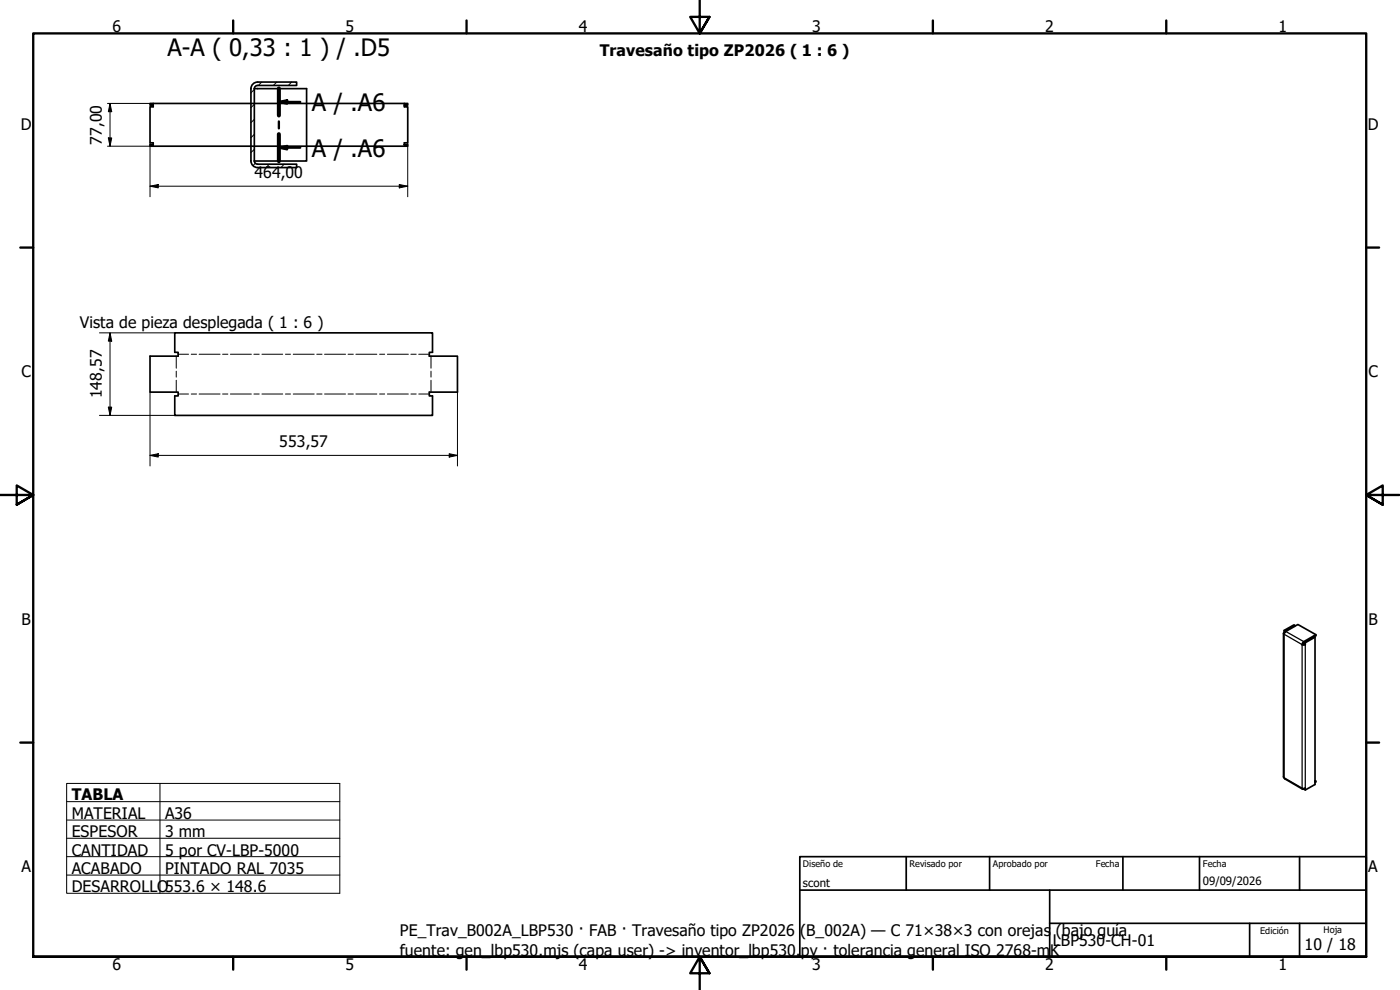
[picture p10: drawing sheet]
<svg xmlns="http://www.w3.org/2000/svg" width="420mm" height="297mm" viewBox="0 0 420 297" stroke-linecap="round" stroke-linejoin="round" font-family="sans-serif">
<!-- layer: Sombreado (ISO) -->
<path d="M76.3 35.8l-1 1M76.3 31.3l-1 1M76.3 26.8l-1 1.1M78.5 24.6l-1 1M83.1 24.6l-1.1 1M87.5 24.6l-.9 1M76.3 44.8l-1 1M76.3 40.3l-1 1M76.6 48.9l-.7 .8M80.8 49.3l-1 1M85.3 49.3l-1 1M89 50.1l-.2 .2" fill="none" stroke="#000" stroke-width=".3"/>
<!-- layer: Visible (ISO) -->
<g fill="none" stroke="#000" stroke-width=".51">
<path d="M46 31.5h-1v-.5h1v1.1h-1v10.7h1v1.1M46 31h75.3M75.3 26.6v21.7M76.3 26.6h15.7v21.7h-15.7zM77.3 24.6a2 2 0 0 0-2 2M77.3 25.6a.98 .98 0 0 0-1 1M77.3 24.6h11.7v1h-11.7M121.3 31.5h1.1v-.5h-1.1v1.1h1.1v10.7h-1.1v1.1h1.1v-.5h-1.1M46 43.4h-1v.5h76.3M75.3 48.3a2 2 0 0 0 2 2M76.3 48.3a.98 .98 0 0 0 1 1M77.3 49.3h11.7v1h-11.7"/>
<path d="M45 106.9h8.5v-1.2h-1v-5.8h77.3v5.8h-1v1.2h8.5v10.8h-8.5v1.1h1v5.8h-77.3v-5.8h1v-1.1h-8.5zM385.2 190v43.2l.3 .5 5.4 3.1M385.4 189.7l-.2 .3 .2 .3 .4-.8 3.7-2.1 5.4 3M385.6 189.7v-.4l-.2-.1v.5l.2 .1M388.6 187.9v-.3l-3 1.7M388.6 187.6l-.3-.1-2.9 1.7M390.8 193.4h.9M391 193.3h.5M391 193.3l-.2 .1M391.5 192.7l.2 .1v.6l-.2-.1zM394.4 191l.5-.3v-.3l-3.6 2.1-.5 .9M394.4 191l-3.2 1.9-.2 .4"/>
<path d="M394.4 191l.3 .2-3 1.6M394.7 191.2v44.2l-3 1.6M390.8 236.5h.9v.5l-.2-.4-.5 .2zM394.7 234.2l.2 .2-.2 .1M394.9 234.4v.3l-.2 .1"/>
</g>
<!-- layer: Eje de pliegue (ISO) -->
<g fill="none" stroke="#000" stroke-width=".3">
<path d="M52.9 106.9v3.6M52.9 111.4v1.7M52.9 114.1v3.6M53.5 106.3h3.1M53.5 118.2h3.1M57.4 106.3h1.6M57.4 118.2h1.6M59.8 106.3h6.2M59.8 118.2h6.2M66.8 106.3h1.6M66.8 118.2h1.6M69.2 106.3h6.2"/>
<path d="M69.2 118.2h6.2M76.2 106.3h1.6M76.2 118.2h1.6M78.6 106.3h6.2M78.6 118.2h6.2M85.7 106.3h1.5M85.7 118.2h1.5M88 106.3h6.3M88 118.2h6.3M95.1 106.3h1.5M95.1 118.2h1.5M97.4 106.3h6.3"/>
<path d="M97.4 118.2h6.3M104.5 106.3h1.5M104.5 118.2h1.5M106.8 106.3h6.3M106.8 118.2h6.3M113.9 106.3h1.5M113.9 118.2h1.5M116.3 106.3h6.3M116.3 118.2h6.3M123.3 106.3h1.6M123.3 118.2h1.6M125.7 106.3h3.1"/>
<path d="M125.7 118.2h3.1M129.3 106.9v3.6M129.3 111.4v1.7M129.3 114.1v3.6"/>
</g>
<!-- layer: Visible fina (ISO) -->
<path d="M385.4 190.3l5.4 3.1v43.1l-5.4-3.2zM385.9 189.5l5.4 3v.3M391.7 193.4v43.1M391.3 236.6v.2" fill="none" stroke="#000" stroke-width=".38"/>
<path d="M83.7 30.6l2.5-.5v1zM83.7 26.5v8.2M83.7 36.4v2.1M83.7 30.6h6.4M83.7 44.3l2.5-.5v1zM83.7 40.2v8.2M83.7 44.3h6.4" fill="none" stroke="#000" stroke-width=".7"/>
<path d="M83.7 26.5v8.2M83.7 40.2v8.2" fill="none" stroke="#000" stroke-width="1.2"/>
<path d="M83.7 30.6l2.5-.5v1zM83.7 44.3l2.5-.5v1z" fill="#000"/>
<!-- layer: Borde (ISO) -->
<g fill="none" stroke="#000" stroke-width=".7">
<path d="M70 6.1v3.9M140 6.1v3.9M210 0v10l-2.9-4.9h5.8l-2.9 4.9 2.9-4.9M280 6.1v3.9M350 6.1v3.9M6.1 74.3h3.9M410 74.3h3.9M0 148.5h10l-5-2.8v5.7l5-2.9-5 2.9M420 148.5h-10l5-2.8v5.7l-5-2.9 5 2.9M6.1 222.8h3.9M410 222.8h3.9M10 287.1v-277.1h400v277.1h-400h400"/>
<path d="M70 287.1v3.8M140 287.1v3.8M212.9 292l-2.9-4.9 2.9 4.9h-5.8l2.9-4.9v9.9M280 287.1v3.8M350 287.1v3.8"/>
</g>
<path d="M240 257h170v30.1h-170zM272 257v10.1M297 257v10.1M337 257v10.1M360 257v10.1M390 257v10.1M240 267.1h170M315 277h95M315 267.1v20M375 277v10.1M390 277v10.1" fill="none" stroke="#000" stroke-width=".51"/>
<path d="M20 235.1h82v32.9h-82zM48 235.1v32.9M20 240.5h82M20 246h82M20 251.5h82M20 257h82M20 262.6h82" fill="none" stroke="#000" stroke-width=".3"/>
<!-- layer: Cota (ISO) -->
<g fill="none" stroke="#000" stroke-width=".3">
<path d="M32.3 31h13.7M33 31l.5 2.5h-1zM33 31v12.9M32.3 43.9h13.7M32.5 41.4h1l-.5 2.5zM45 55.9l2.5-.5v1zM45 55.9h77.4M45 42.8v16.2M119.8 55.4l2.6 .5-2.6 .5zM122.4 42.8v16.2M29.8 99.9h22.7M33 99.9l.5 2.4h-1z"/>
<path d="M33 99.9v24.7M45 117.7v22.1M137.3 117.7v22.1M29.8 124.6h22.7M32.5 122.2h1l-.5 2.4zM45 136.6l2.5-.5v1zM45 136.6h92.3M134.8 136.1l2.5 .5-2.5 .5z"/>
</g>
<path d="M33 31l.5 2.5h-1zM32.5 41.4h1l-.5 2.5zM45 55.9l2.5-.5v1zM119.8 55.4l2.6 .5-2.6 .5zM33 99.9l.5 2.4h-1zM32.5 122.2h1l-.5 2.4zM45 136.6l2.5-.5v1zM134.8 136.1l2.5 .5-2.5 .5z" fill="#000"/>
<g font-size="7.2">
<text x="50.2" y="16.7">A-A ( 0,33 : 1 ) / .D5</text>
<text x="93.6" y="33.3">A / .A6</text>
<text x="93.6" y="47">A / .A6</text>
</g>
<g font-size="4.8">
<text x="33.7" y="9.6">6</text>
<text x="103.7" y="9.6">5</text>
<text x="173.7" y="9.6">4</text>
<text x="243.7" y="9.6">3</text>
<text x="313.7" y="9.6">2</text>
<text x="383.7" y="9.6">1</text>
<text x="180" y="16.8">Travesaño tipo ZP2026 ( 1 : 6 )</text>
<text x="6.2" y="38.9">D</text>
<text x="410.5" y="38.9">D</text>
<text x="30.6" y="43.4" transform="rotate(-90 30.6 43.4)">77,00</text>
<text x="76.4" y="53.5">464,00</text>
<text x="24" y="98.5">Vista de pieza desplegada ( 1 : 6 )</text>
<text x="6.4" y="113.1">C</text>
<text x="410.7" y="113.1">C</text>
<text x="30.6" y="119.6" transform="rotate(-90 30.6 119.6)">148,57</text>
<text x="83.8" y="134.2">553,57</text>
<text x="6.4" y="187.4">B</text>
<text x="410.7" y="187.4">B</text>
<text x="21.5" y="240.1">TABLA</text>
<text x="21.5" y="245.7">MATERIAL</text>
<text x="49.5" y="245.7">A36</text>
<text x="21.5" y="251.2">ESPESOR</text>
<text x="49.5" y="251.2">3 mm</text>
<text x="21.5" y="256.7">CANTIDAD</text>
<text x="49.5" y="256.7">5 por CV-LBP-5000</text>
<text x="6.4" y="261.7">A</text>
<text x="21.5" y="262.2">ACABADO</text>
<text x="49.5" y="262.2">PINTADO RAL 7035</text>
<text x="410.7" y="261.7">A</text>
<text x="21.5" y="267.7">DESARROLLO553.6 × 148.6</text>
<text x="120" y="281">PE_Trav_B002A_LBP530 · FAB · Travesaño tipo ZP2026</text>
<text x="240.1" y="281">(B_002A) — C 71×38×3 con orejas</text>
<text x="316.9" y="281">(bajo guía</text>
<text x="120" y="286.8">fuente: gen_lbp530.mjs (capa user) -&gt; inventor_lbp530.</text>
<text x="240.3" y="286.8">py · tolerancia general ISO 2768-m</text>
<text x="315.2" y="286.8">K</text>
<text x="316" y="283.8">LBP530-CH-01</text>
<text x="391.5" y="285">10 / 18</text>
<text x="33.7" y="290.9">6</text>
<text x="103.7" y="290.9">5</text>
<text x="173.7" y="290.9">4</text>
<text x="243.7" y="290.9">3</text>
<text x="313.7" y="290.9">2</text>
<text x="383.7" y="290.9">1</text>
</g>
<g font-size="3.4">
<text x="241" y="266">scont</text>
<text x="361" y="265.5">09/09/2026</text>
</g>
<g font-size="2.7">
<text x="241" y="260.2">Diseño de</text>
<text x="273" y="260.1">Revisado por</text>
<text x="298" y="260.1">Aprobado por</text>
<text x="328.9" y="260.1">Fecha</text>
<text x="361" y="260.1">Fecha</text>
<text x="378.2" y="280.3">Edición</text>
<text x="397.2" y="280">Hoja</text>
</g>
</svg>
